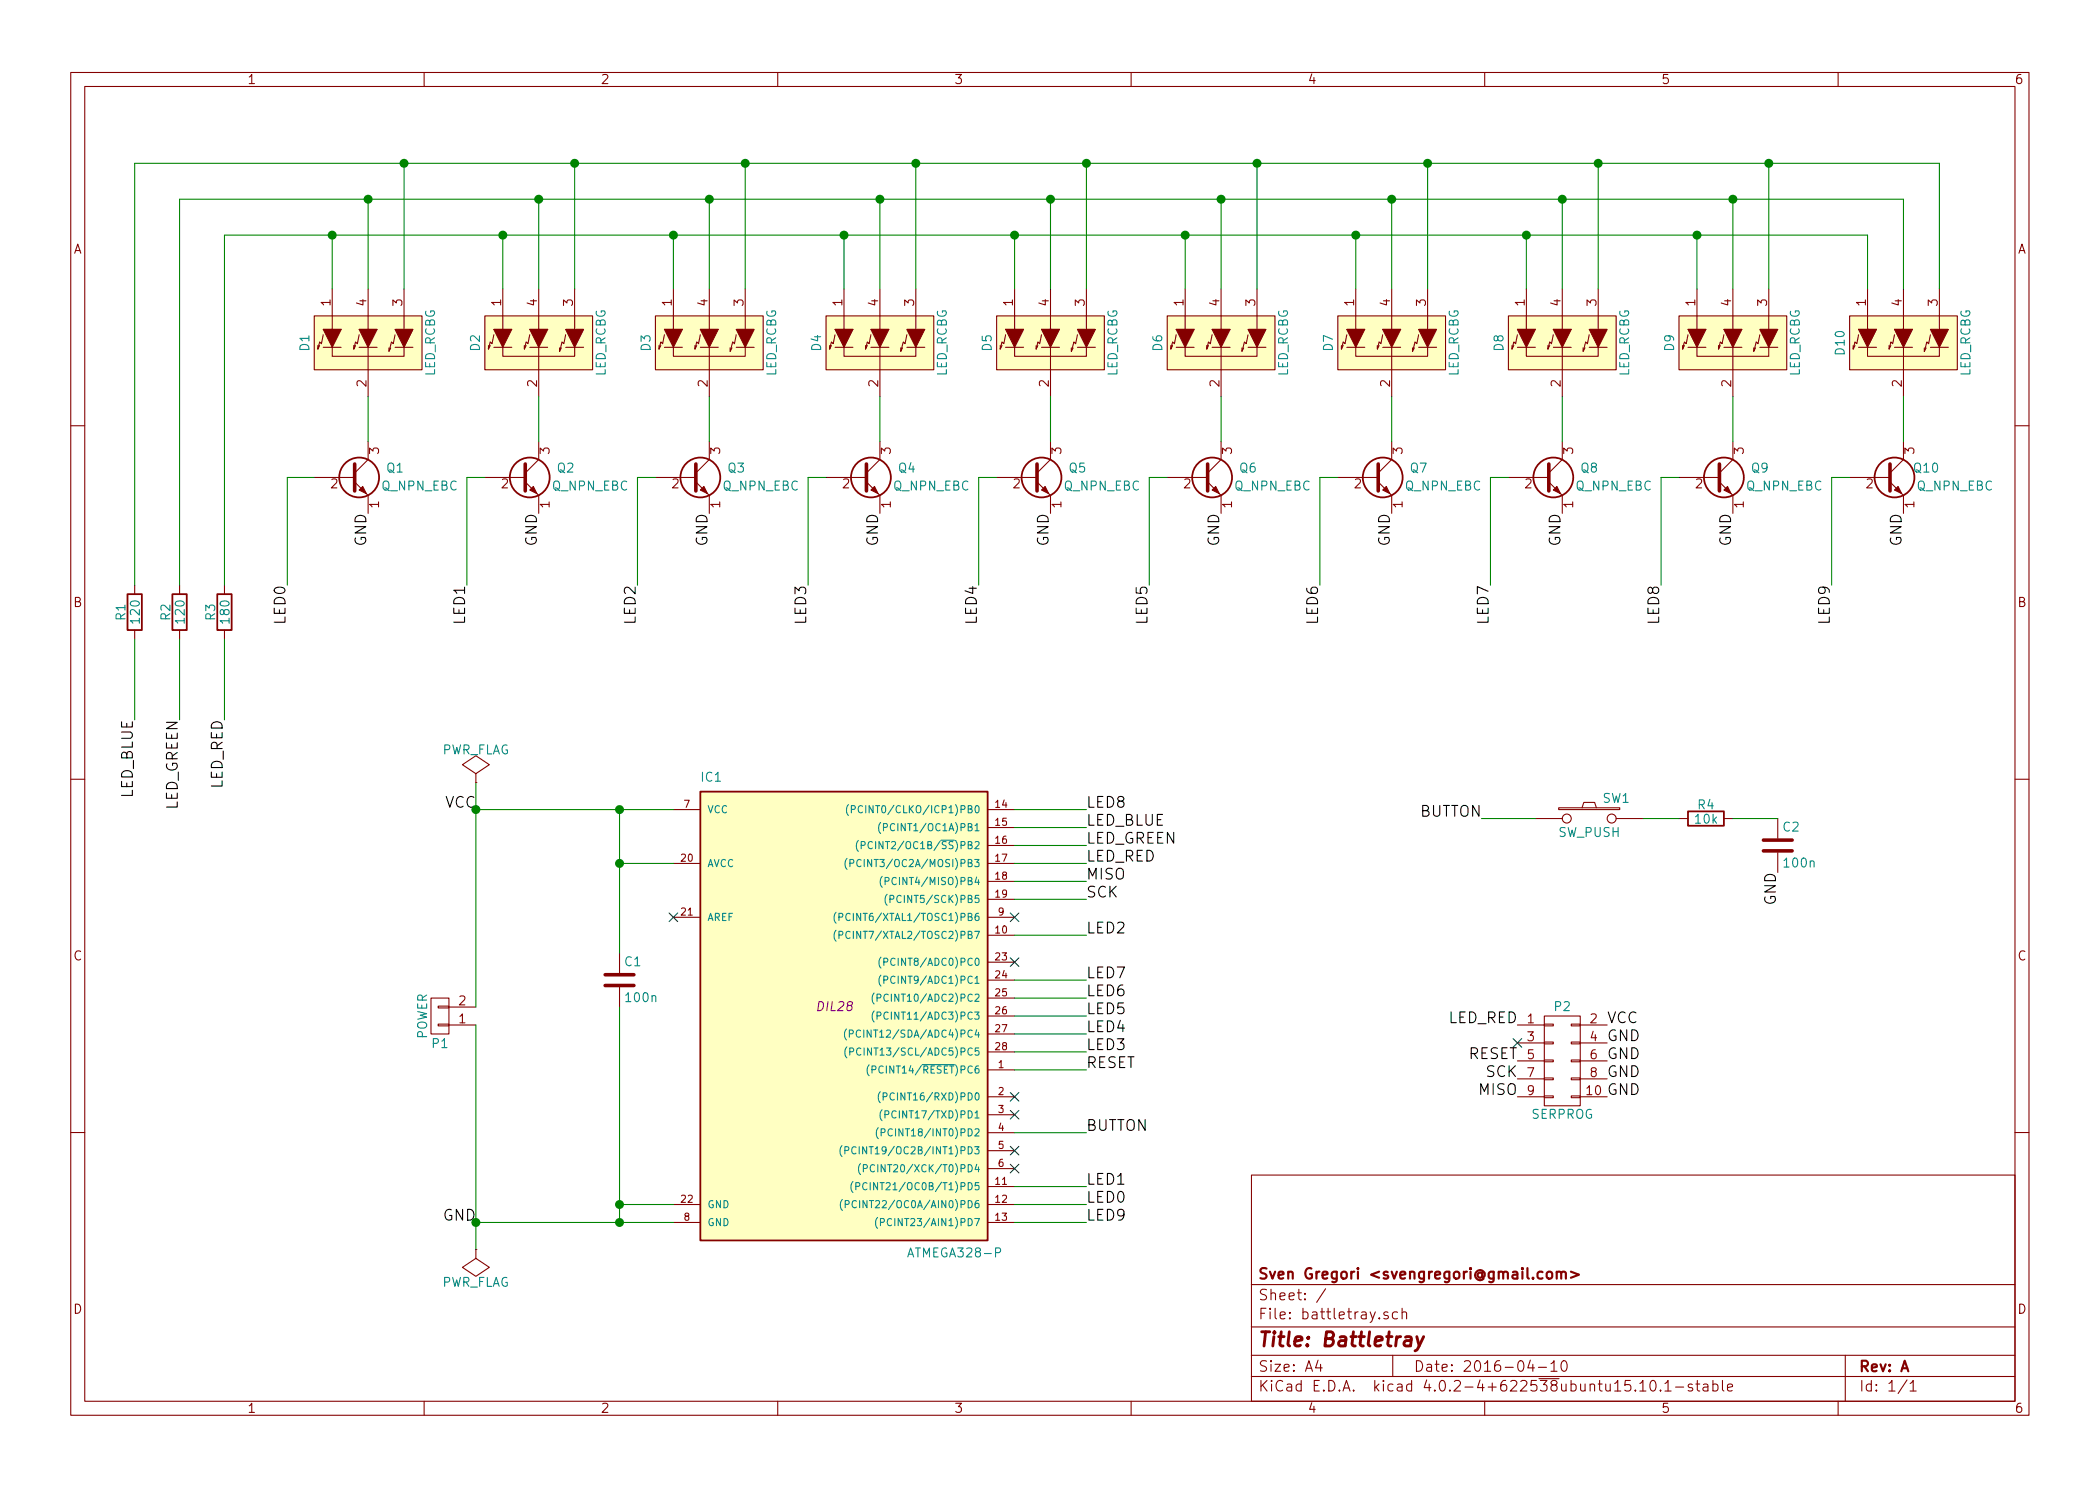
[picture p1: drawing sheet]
EESchema Schematic File Version 2
LIBS:power
LIBS:device
LIBS:transistors
LIBS:conn
LIBS:linear
LIBS:regul
LIBS:74xx
LIBS:cmos4000
LIBS:adc-dac
LIBS:memory
LIBS:xilinx
LIBS:microcontrollers
LIBS:dsp
LIBS:microchip
LIBS:analog_switches
LIBS:motorola
LIBS:texas
LIBS:intel
LIBS:audio
LIBS:interface
LIBS:digital-audio
LIBS:philips
LIBS:display
LIBS:cypress
LIBS:siliconi
LIBS:opto
LIBS:atmel
LIBS:contrib
LIBS:valves
EELAYER 25 0
EELAYER END
$Descr A4 11693 8268
encoding utf-8
Sheet 1 1
Title "Battletray"
Date "2016-04-10"
Rev "A"
Comp "Sven Gregori <svengregori@gmail.com>"
Comment1 ""
Comment2 ""
Comment3 ""
Comment4 ""
$EndDescr
$Comp
L ATMEGA328-P IC1
U 1 1
P 4650 5600
F 0 "IC1" H 3900 6850 50  0000 L BNN
F 1 "ATMEGA328-P" H 5050 4200 50  0000 L BNN
F 2 "DIL28" H 4650 5600 50  0000 C CIN
F 3 "" H 4650 5600 50  0000 C CNN
	1    4650 5600
	1    0    0    -1  
$EndComp
$Comp
L Q_NPN_EBC Q7
U 1 1
P 7650 2650
F 0 "Q7" H 7950 2700 50  0000 R CNN
F 1 "Q_NPN_EBC" H 8250 2600 50  0000 R CNN
F 2 "" H 7850 2750 50  0000 C CNN
F 3 "" H 7650 2650 50  0000 C CNN
	1    7650 2650
	1    0    0    -1  
$EndComp
$Comp
L LED_RCBG D7
U 1 1
P 7750 1900
F 0 "D7" H 7750 2250 50  0000 C CNN
F 1 "LED_RCBG" H 7750 1550 50  0000 C CNN
F 2 "" H 7750 1850 50  0000 C CNN
F 3 "" H 7750 1850 50  0000 C CNN
	1    7750 1900
	0    -1   -1   0   
$EndComp
Text Label 7750 2850 3    60   ~ 0
GND
$Comp
L Q_NPN_EBC Q8
U 1 1
P 8600 2650
F 0 "Q8" H 8900 2700 50  0000 R CNN
F 1 "Q_NPN_EBC" H 9200 2600 50  0000 R CNN
F 2 "" H 8800 2750 50  0000 C CNN
F 3 "" H 8600 2650 50  0000 C CNN
	1    8600 2650
	1    0    0    -1  
$EndComp
$Comp
L LED_RCBG D8
U 1 1
P 8700 1900
F 0 "D8" H 8700 2250 50  0000 C CNN
F 1 "LED_RCBG" H 8700 1550 50  0000 C CNN
F 2 "" H 8700 1850 50  0000 C CNN
F 3 "" H 8700 1850 50  0000 C CNN
	1    8700 1900
	0    -1   -1   0   
$EndComp
Text Label 8700 2850 3    60   ~ 0
GND
$Comp
L SW_PUSH SW1
U 1 1
P 8850 4550
F 0 "SW1" H 9000 4660 50  0000 C CNN
F 1 "SW_PUSH" H 8850 4470 50  0000 C CNN
F 2 "" H 8850 4550 50  0000 C CNN
F 3 "" H 8850 4550 50  0000 C CNN
	1    8850 4550
	1    0    0    -1  
$EndComp
$Comp
L C C2
U 1 1
P 9900 4700
F 0 "C2" H 9925 4800 50  0000 L CNN
F 1 "100n" H 9925 4600 50  0000 L CNN
F 2 "" H 9938 4550 50  0000 C CNN
F 3 "" H 9900 4700 50  0000 C CNN
	1    9900 4700
	1    0    0    -1  
$EndComp
$Comp
L R R4
U 1 1
P 9500 4550
F 0 "R4" V 9580 4550 50  0000 C CNN
F 1 "10k" V 9500 4550 50  0000 C CNN
F 2 "" V 9430 4550 50  0000 C CNN
F 3 "" H 9500 4550 50  0000 C CNN
	1    9500 4550
	0    -1   -1   0   
$EndComp
$Comp
L C C1
U 1 1
P 3450 5450
F 0 "C1" H 3475 5550 50  0000 L CNN
F 1 "100n" H 3475 5350 50  0000 L CNN
F 2 "" H 3488 5300 50  0000 C CNN
F 3 "" H 3450 5450 50  0000 C CNN
	1    3450 5450
	1    0    0    -1  
$EndComp
NoConn ~ 3750 5100
$Comp
L CONN_01X02 P1
U 1 1
P 2450 5650
F 0 "P1" H 2450 5800 50  0000 C CNN
F 1 "POWER" V 2550 5650 50  0000 C CNN
F 2 "" H 2450 5650 50  0000 C CNN
F 3 "" H 2450 5650 50  0000 C CNN
	1    2450 5650
	-1   0    0    1   
$EndComp
$Comp
L PWR_FLAG #FLG02
U 1 1
P 2650 6950
F 0 "#FLG02" H 2650 7045 50  0001 C CNN
F 1 "PWR_FLAG" H 2650 7130 50  0000 C CNN
F 2 "" H 2650 6950 50  0000 C CNN
F 3 "" H 2650 6950 50  0000 C CNN
	1    2650 6950
	-1   0    0    1   
$EndComp
Text Label 2650 6800 2    60   ~ 0
GND
Text Label 2650 4500 2    60   ~ 0
VCC
Text Label 9900 4850 3    60   ~ 0
GND
$Comp
L R R3
U 1 1
P 1250 3400
F 0 "R3" V 1330 3400 50  0000 C CNN
F 1 "180" V 1250 3400 50  0000 C CNN
F 2 "" V 1180 3400 50  0000 C CNN
F 3 "" H 1250 3400 50  0000 C CNN
	1    1250 3400
	-1   0    0    1   
$EndComp
$Comp
L R R1
U 1 1
P 750 3400
F 0 "R1" V 830 3400 50  0000 C CNN
F 1 "120" V 750 3400 50  0000 C CNN
F 2 "" V 680 3400 50  0000 C CNN
F 3 "" H 750 3400 50  0000 C CNN
	1    750  3400
	-1   0    0    1   
$EndComp
$Comp
L R R2
U 1 1
P 1000 3400
F 0 "R2" V 1080 3400 50  0000 C CNN
F 1 "120" V 1000 3400 50  0000 C CNN
F 2 "" V 930 3400 50  0000 C CNN
F 3 "" H 1000 3400 50  0000 C CNN
	1    1000 3400
	-1   0    0    1   
$EndComp
$Comp
L Q_NPN_EBC Q5
U 1 1
P 5750 2650
F 0 "Q5" H 6050 2700 50  0000 R CNN
F 1 "Q_NPN_EBC" H 6350 2600 50  0000 R CNN
F 2 "" H 5950 2750 50  0000 C CNN
F 3 "" H 5750 2650 50  0000 C CNN
	1    5750 2650
	1    0    0    -1  
$EndComp
$Comp
L LED_RCBG D5
U 1 1
P 5850 1900
F 0 "D5" H 5850 2250 50  0000 C CNN
F 1 "LED_RCBG" H 5850 1550 50  0000 C CNN
F 2 "" H 5850 1850 50  0000 C CNN
F 3 "" H 5850 1850 50  0000 C CNN
	1    5850 1900
	0    -1   -1   0   
$EndComp
Text Label 5850 2850 3    60   ~ 0
GND
$Comp
L Q_NPN_EBC Q6
U 1 1
P 6700 2650
F 0 "Q6" H 7000 2700 50  0000 R CNN
F 1 "Q_NPN_EBC" H 7300 2600 50  0000 R CNN
F 2 "" H 6900 2750 50  0000 C CNN
F 3 "" H 6700 2650 50  0000 C CNN
	1    6700 2650
	1    0    0    -1  
$EndComp
$Comp
L LED_RCBG D6
U 1 1
P 6800 1900
F 0 "D6" H 6800 2250 50  0000 C CNN
F 1 "LED_RCBG" H 6800 1550 50  0000 C CNN
F 2 "" H 6800 1850 50  0000 C CNN
F 3 "" H 6800 1850 50  0000 C CNN
	1    6800 1900
	0    -1   -1   0   
$EndComp
Text Label 6800 2850 3    60   ~ 0
GND
$Comp
L Q_NPN_EBC Q3
U 1 1
P 3850 2650
F 0 "Q3" H 4150 2700 50  0000 R CNN
F 1 "Q_NPN_EBC" H 4450 2600 50  0000 R CNN
F 2 "" H 4050 2750 50  0000 C CNN
F 3 "" H 3850 2650 50  0000 C CNN
	1    3850 2650
	1    0    0    -1  
$EndComp
$Comp
L LED_RCBG D3
U 1 1
P 3950 1900
F 0 "D3" H 3950 2250 50  0000 C CNN
F 1 "LED_RCBG" H 3950 1550 50  0000 C CNN
F 2 "" H 3950 1850 50  0000 C CNN
F 3 "" H 3950 1850 50  0000 C CNN
	1    3950 1900
	0    -1   -1   0   
$EndComp
Text Label 3950 2850 3    60   ~ 0
GND
$Comp
L Q_NPN_EBC Q4
U 1 1
P 4800 2650
F 0 "Q4" H 5100 2700 50  0000 R CNN
F 1 "Q_NPN_EBC" H 5400 2600 50  0000 R CNN
F 2 "" H 5000 2750 50  0000 C CNN
F 3 "" H 4800 2650 50  0000 C CNN
	1    4800 2650
	1    0    0    -1  
$EndComp
$Comp
L LED_RCBG D4
U 1 1
P 4900 1900
F 0 "D4" H 4900 2250 50  0000 C CNN
F 1 "LED_RCBG" H 4900 1550 50  0000 C CNN
F 2 "" H 4900 1850 50  0000 C CNN
F 3 "" H 4900 1850 50  0000 C CNN
	1    4900 1900
	0    -1   -1   0   
$EndComp
Text Label 4900 2850 3    60   ~ 0
GND
$Comp
L Q_NPN_EBC Q1
U 1 1
P 1950 2650
F 0 "Q1" H 2250 2700 50  0000 R CNN
F 1 "Q_NPN_EBC" H 2550 2600 50  0000 R CNN
F 2 "" H 2150 2750 50  0000 C CNN
F 3 "" H 1950 2650 50  0000 C CNN
	1    1950 2650
	1    0    0    -1  
$EndComp
$Comp
L LED_RCBG D1
U 1 1
P 2050 1900
F 0 "D1" H 2050 2250 50  0000 C CNN
F 1 "LED_RCBG" H 2050 1550 50  0000 C CNN
F 2 "" H 2050 1850 50  0000 C CNN
F 3 "" H 2050 1850 50  0000 C CNN
	1    2050 1900
	0    -1   -1   0   
$EndComp
Text Label 2050 2850 3    60   ~ 0
GND
$Comp
L Q_NPN_EBC Q2
U 1 1
P 2900 2650
F 0 "Q2" H 3200 2700 50  0000 R CNN
F 1 "Q_NPN_EBC" H 3500 2600 50  0000 R CNN
F 2 "" H 3100 2750 50  0000 C CNN
F 3 "" H 2900 2650 50  0000 C CNN
	1    2900 2650
	1    0    0    -1  
$EndComp
$Comp
L LED_RCBG D2
U 1 1
P 3000 1900
F 0 "D2" H 3000 2250 50  0000 C CNN
F 1 "LED_RCBG" H 3000 1550 50  0000 C CNN
F 2 "" H 3000 1850 50  0000 C CNN
F 3 "" H 3000 1850 50  0000 C CNN
	1    3000 1900
	0    -1   -1   0   
$EndComp
Text Label 3000 2850 3    60   ~ 0
GND
$Comp
L Q_NPN_EBC Q9
U 1 1
P 9550 2650
F 0 "Q9" H 9850 2700 50  0000 R CNN
F 1 "Q_NPN_EBC" H 10150 2600 50  0000 R CNN
F 2 "" H 9750 2750 50  0000 C CNN
F 3 "" H 9550 2650 50  0000 C CNN
	1    9550 2650
	1    0    0    -1  
$EndComp
$Comp
L LED_RCBG D9
U 1 1
P 9650 1900
F 0 "D9" H 9650 2250 50  0000 C CNN
F 1 "LED_RCBG" H 9650 1550 50  0000 C CNN
F 2 "" H 9650 1850 50  0000 C CNN
F 3 "" H 9650 1850 50  0000 C CNN
	1    9650 1900
	0    -1   -1   0   
$EndComp
Text Label 9650 2850 3    60   ~ 0
GND
$Comp
L Q_NPN_EBC Q10
U 1 1
P 10500 2650
F 0 "Q10" H 10800 2700 50  0000 R CNN
F 1 "Q_NPN_EBC" H 11100 2600 50  0000 R CNN
F 2 "" H 10700 2750 50  0000 C CNN
F 3 "" H 10500 2650 50  0000 C CNN
	1    10500 2650
	1    0    0    -1  
$EndComp
$Comp
L LED_RCBG D10
U 1 1
P 10600 1900
F 0 "D10" H 10600 2250 50  0000 C CNN
F 1 "LED_RCBG" H 10600 1550 50  0000 C CNN
F 2 "" H 10600 1850 50  0000 C CNN
F 3 "" H 10600 1850 50  0000 C CNN
	1    10600 1900
	0    -1   -1   0   
$EndComp
Text Label 10600 2850 3    60   ~ 0
GND
Text Label 1250 4000 3    60   ~ 0
LED_RED
Text Label 1000 4000 3    60   ~ 0
LED_GREEN
Text Label 750  4000 3    60   ~ 0
LED_BLUE
Text Label 6050 4600 0    60   ~ 0
LED_BLUE
Text Label 6050 4700 0    60   ~ 0
LED_GREEN
Text Label 6050 4800 0    60   ~ 0
LED_RED
NoConn ~ 5650 6100
NoConn ~ 5650 6200
Text Label 6050 6300 0    60   ~ 0
BUTTON
Text Label 8250 4550 2    60   ~ 0
BUTTON
NoConn ~ 5650 6400
NoConn ~ 5650 6500
NoConn ~ 5650 5100
NoConn ~ 5650 5350
Text Label 6050 5950 0    60   ~ 0
RESET
Text Label 6050 4900 0    60   ~ 0
MISO
Text Label 6050 5000 0    60   ~ 0
SCK
Text Label 6050 6700 0    60   ~ 0
LED0
Text Label 6050 6600 0    60   ~ 0
LED1
Text Label 6050 5200 0    60   ~ 0
LED2
Text Label 6050 5850 0    60   ~ 0
LED3
Text Label 6050 5750 0    60   ~ 0
LED4
Text Label 6050 5650 0    60   ~ 0
LED5
Text Label 6050 5550 0    60   ~ 0
LED6
Text Label 6050 5450 0    60   ~ 0
LED7
Text Label 6050 4500 0    60   ~ 0
LED8
Text Label 6050 6800 0    60   ~ 0
LED9
$Comp
L CONN_02X05 P2
U 1 1
P 8700 5900
F 0 "P2" H 8700 6200 50  0000 C CNN
F 1 "SERPROG" H 8700 5600 50  0000 C CNN
F 2 "" H 8700 4700 50  0000 C CNN
F 3 "" H 8700 4700 50  0000 C CNN
	1    8700 5900
	1    0    0    -1  
$EndComp
Text Label 8950 5700 0    60   ~ 0
VCC
Text Label 8950 5800 0    60   ~ 0
GND
Text Label 8950 5900 0    60   ~ 0
GND
Text Label 8950 6000 0    60   ~ 0
GND
Text Label 8950 6100 0    60   ~ 0
GND
NoConn ~ 8450 5800
Text Label 8450 5700 2    60   ~ 0
LED_RED
Text Label 8450 6100 2    60   ~ 0
MISO
Text Label 8450 6000 2    60   ~ 0
SCK
Text Label 8450 5900 2    60   ~ 0
RESET
Wire Wire Line
	7750 2200 7750 2450
Wire Wire Line
	8700 2200 8700 2450
Wire Wire Line
	3450 4500 3450 5300
Wire Wire Line
	3750 4800 3450 4800
Connection ~ 3450 4800
Wire Wire Line
	3450 5600 3450 6800
Wire Wire Line
	2650 6800 3750 6800
Wire Wire Line
	3750 6700 3450 6700
Connection ~ 3450 6700
Wire Wire Line
	2650 5700 2650 6950
Connection ~ 3450 6800
Connection ~ 3450 4500
Connection ~ 2650 6800
Wire Wire Line
	9900 4550 9650 4550
Wire Wire Line
	9350 4550 9150 4550
Wire Wire Line
	5850 2200 5850 2450
Wire Wire Line
	6800 2200 6800 2450
Wire Wire Line
	3950 2200 3950 2450
Wire Wire Line
	4900 2200 4900 2450
Wire Wire Line
	2050 2200 2050 2450
Wire Wire Line
	3000 2200 3000 2450
Wire Wire Line
	9650 2200 9650 2450
Wire Wire Line
	10600 2200 10600 2450
Wire Wire Line
	1250 3250 1250 1300
Wire Wire Line
	1250 1300 10400 1300
Wire Wire Line
	10400 1300 10400 1600
Wire Wire Line
	10600 1600 10600 1100
Wire Wire Line
	10600 1100 1000 1100
Wire Wire Line
	1000 1100 1000 3250
Wire Wire Line
	750  3250 750  900 
Wire Wire Line
	750  900  10800 900 
Wire Wire Line
	10800 900  10800 1600
Wire Wire Line
	1850 1600 1850 1300
Connection ~ 1850 1300
Wire Wire Line
	2050 1600 2050 1100
Connection ~ 2050 1100
Wire Wire Line
	2250 1600 2250 900 
Connection ~ 2250 900 
Wire Wire Line
	2800 1600 2800 1300
Connection ~ 2800 1300
Wire Wire Line
	3000 1600 3000 1100
Connection ~ 3000 1100
Wire Wire Line
	3200 1600 3200 900 
Connection ~ 3200 900 
Wire Wire Line
	3750 1600 3750 1300
Connection ~ 3750 1300
Wire Wire Line
	3950 1600 3950 1100
Connection ~ 3950 1100
Wire Wire Line
	4150 1600 4150 900 
Connection ~ 4150 900 
Wire Wire Line
	4700 1600 4700 1300
Connection ~ 4700 1300
Wire Wire Line
	4900 1600 4900 1100
Connection ~ 4900 1100
Wire Wire Line
	5100 1600 5100 900 
Connection ~ 5100 900 
Wire Wire Line
	5650 1600 5650 1300
Connection ~ 5650 1300
Wire Wire Line
	5850 1600 5850 1100
Connection ~ 5850 1100
Wire Wire Line
	6050 1600 6050 900 
Connection ~ 6050 900 
Wire Wire Line
	6600 1600 6600 1300
Connection ~ 6600 1300
Wire Wire Line
	6800 1600 6800 1100
Connection ~ 6800 1100
Wire Wire Line
	7000 1600 7000 900 
Connection ~ 7000 900 
Wire Wire Line
	7550 1600 7550 1300
Connection ~ 7550 1300
Wire Wire Line
	7750 1600 7750 1100
Connection ~ 7750 1100
Wire Wire Line
	7950 1600 7950 900 
Connection ~ 7950 900 
Wire Wire Line
	8500 1600 8500 1300
Connection ~ 8500 1300
Wire Wire Line
	8700 1600 8700 1100
Connection ~ 8700 1100
Wire Wire Line
	8900 1600 8900 900 
Connection ~ 8900 900 
Wire Wire Line
	9450 1600 9450 1300
Connection ~ 9450 1300
Wire Wire Line
	9650 1600 9650 1100
Connection ~ 9650 1100
Wire Wire Line
	9850 1600 9850 900 
Connection ~ 9850 900 
Wire Wire Line
	750  3550 750  4000
Wire Wire Line
	1000 3550 1000 4000
Wire Wire Line
	1250 3550 1250 4000
Wire Wire Line
	5650 4600 6050 4600
Wire Wire Line
	5650 4700 6050 4700
Wire Wire Line
	5650 4800 6050 4800
Wire Wire Line
	5650 6300 6050 6300
Wire Wire Line
	8550 4550 8250 4550
Wire Wire Line
	5650 4500 6050 4500
Wire Wire Line
	5650 4900 6050 4900
Wire Wire Line
	5650 5000 6050 5000
Wire Wire Line
	5650 5200 6050 5200
Wire Wire Line
	5650 5450 6050 5450
Wire Wire Line
	5650 5550 6050 5550
Wire Wire Line
	5650 5650 6050 5650
Wire Wire Line
	5650 5750 6050 5750
Wire Wire Line
	5650 5850 6050 5850
Wire Wire Line
	5650 5950 6050 5950
Wire Wire Line
	5650 6600 6050 6600
Wire Wire Line
	5650 6700 6050 6700
Wire Wire Line
	5650 6800 6050 6800
Wire Wire Line
	1750 2650 1600 2650
Wire Wire Line
	1600 2650 1600 3250
Wire Wire Line
	2700 2650 2600 2650
Wire Wire Line
	2600 2650 2600 3250
Wire Wire Line
	3650 2650 3550 2650
Wire Wire Line
	3550 2650 3550 3250
Wire Wire Line
	4600 2650 4500 2650
Wire Wire Line
	4500 2650 4500 3250
Wire Wire Line
	5550 2650 5450 2650
Wire Wire Line
	5450 2650 5450 3250
Wire Wire Line
	6500 2650 6400 2650
Wire Wire Line
	6400 2650 6400 3250
Wire Wire Line
	7450 2650 7350 2650
Wire Wire Line
	7350 2650 7350 3250
Wire Wire Line
	8400 2650 8300 2650
Wire Wire Line
	8300 2650 8300 3250
Wire Wire Line
	9350 2650 9250 2650
Wire Wire Line
	9250 2650 9250 3250
Wire Wire Line
	10300 2650 10200 2650
Wire Wire Line
	10200 2650 10200 3250
Text Label 1600 3250 3    60   ~ 0
LED0
Text Label 2600 3250 3    60   ~ 0
LED1
Text Label 3550 3250 3    60   ~ 0
LED2
Text Label 4500 3250 3    60   ~ 0
LED3
Text Label 5450 3250 3    60   ~ 0
LED4
Text Label 6400 3250 3    60   ~ 0
LED5
Text Label 7350 3250 3    60   ~ 0
LED6
Text Label 8300 3250 3    60   ~ 0
LED7
Text Label 9250 3250 3    60   ~ 0
LED8
Text Label 10200 3250 3    60   ~ 0
LED9
Wire Wire Line
	2650 4500 3750 4500
Wire Wire Line
	2650 4350 2650 5600
$Comp
L PWR_FLAG #FLG?
U 1 1
P 2650 4350
F 0 "#FLG?" H 2650 4445 50  0001 C CNN
F 1 "PWR_FLAG" H 2650 4530 50  0000 C CNN
F 2 "" H 2650 4350 50  0000 C CNN
F 3 "" H 2650 4350 50  0000 C CNN
	1    2650 4350
	1    0    0    -1  
$EndComp
Connection ~ 2650 4500
$EndSCHEMATC
